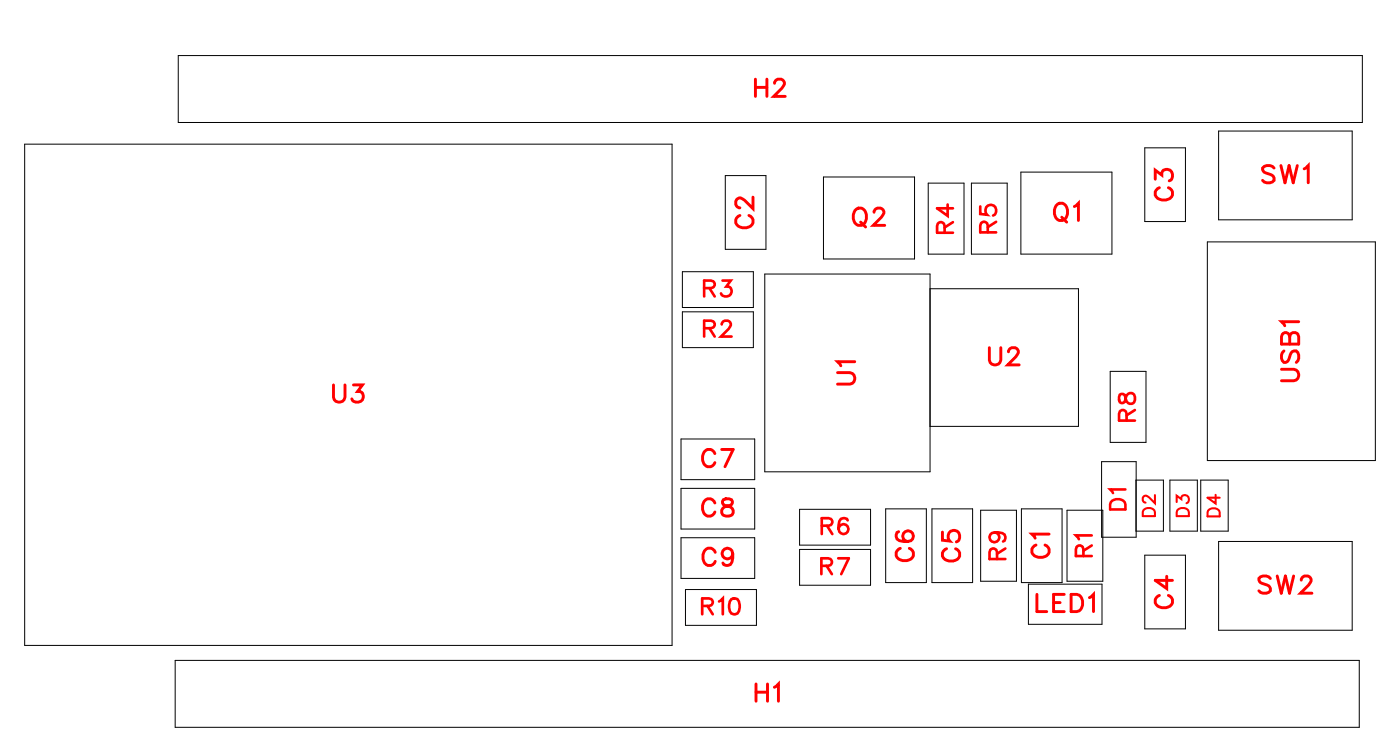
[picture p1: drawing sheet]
<svg xmlns="http://www.w3.org/2000/svg" width="58mm" height="31mm" viewBox="0 0 58 31" stroke-linecap="round" stroke-linejoin="round" font-family="sans-serif">
<g fill="none" stroke="#000" stroke-width=".04">
<path d="M1 5.9h26.7v20.7h-26.7zM7.3 2.3h48.8v2.7h-48.8zM28 18.1h3.1v1.6h-3.1zM28.1 11.2h2.9v1.5h-2.9zM28.1 12.8h2.9v1.5h-2.9zM29.9 7.2h1.6v3.1h-1.6zM31.5 11.3h6.8v8.1h-6.8zM33.9 7.3h3.8v3.4h-3.8zM38.2 7.5h1.5v3h-1.5zM38.3 11.9h6.1v5.6h-6.1M40 7.5h1.5v3h-1.5zM42 7.1h3.8v3.4h-3.8z"/>
<path d="M45.4 19h1.4v3.1h-1.4zM45.7 15.3h1.5v2.9h-1.5zM46.8 19.8h1.1v2.1h-1.1M47.1 6.1h1.7v3h-1.7zM48.2 19.8h1.1v2.1h-1.1zM49.4 19.8h1.2v2.1h-1.2zM49.7 10h6.9v9h-6.9zM50.2 5.4h5.5v3.6h-5.5zM7.2 27.2h48.8v2.7h-48.8zM28 20.1h3.1v1.7h-3.1zM28 22.1h3.1v1.7h-3.1zM28.2 24.3h2.9v1.4h-2.9z"/>
<path d="M32.9 21h2.9v1.4h-2.9zM32.9 22.6h2.9v1.5h-2.9zM36.5 20.9h1.6v3.1h-1.6zM38.4 20.9h1.6v3.1h-1.6zM40.4 21h1.5v2.9h-1.5zM42.1 20.9h1.6v3.1h-1.6zM42.3 24h3.1v1.7h-3.1zM43.9 21h1.5v2.9h-1.5zM47.1 22.8h1.7v3.1h-1.7zM50.2 22.3h5.5v3.6h-5.5z"/>
</g>
<g fill="none" stroke="#f00" stroke-width=".12">
<path d="M13.7 15.8v.5l.2 .3 .3-.1v-.7M14.6 15.8h.3l-.2 .3a.24 .24 0 0 1 .2 .4 .24 .24 0 0 1-.4-.1M29.4 18.7a.26 .26 0 0 0-.3-.2 .26 .26 0 0 0-.2 .3v.1a.26 .26 0 0 0 .2 .3 .26 .26 0 0 0 .3-.2M29.7 18.5h.5l-.3 .7M30.5 8.9a.26 .26 0 0 0-.2 .3 .26 .26 0 0 0 .3 .2h.1a.26 .26 0 0 0 .3-.2 .26 .26 0 0 0-.2-.3M31 8.1v.5l-.3-.4-.3-.1-.1 .2v.1l.2 .2M31.1 3.3v.7M31.1 3.6h.5M31.6 3.3v.7M31.9 3.4l.1-.1h.2l.1 .1-.1 .2-.3 .4h.4M34.5 15.3h.5l.2 .2-.1 .3h-.6M35.2 14.9h-.7l.1 .2"/>
<path d="M35.2 8.7l.1-.1a.33 .33 0 0 1 .4 .3 .33 .33 0 0 1-.4 .3l-.2-.2zM35.4 9.1l.2 .2M36 8.7l.1-.1h.2l.1 .1-.1 .2-.3 .4h.4M40.7 14.3v.5l.2 .2 .3-.1v-.6M41.5 14.5l.2-.2h.1l.1 .1-.1 .3-.3 .3h.5M43.5 8.5v-.1a.33 .33 0 0 1 .5 .3 .33 .33 0 0 1-.5 .3l-.1-.2zM43.7 8.9l.2 .2M44.2 8.5l.2-.1v.7M47.6 7.4v-.4l.2 .2a.24 .24 0 0 1 .4-.2 .24 .24 0 0 1-.1 .4M47.7 7.7a.26 .26 0 0 0-.1 .3 .26 .26 0 0 0 .2 .2h.2a.26 .26 0 0 0 .3-.2 .26 .26 0 0 0-.2-.3M52.5 6.9l-.2-.1-.3 .1 .1 .2 .4 .2v.1l-.2 .1-.3-.1M52.7 6.8l.2 .7 .2-.7 .1 .7 .2-.7"/>
<path d="M52.8 15.2h.5l.2 .2-.1 .2-.6 .1M52.9 14.4l-.1 .2 .1 .3 .1-.1 .3-.4h.1l.1 .2-.1 .3M53.1 13.9l-.1-.2h-.2v.5h.7v-.3l-.2-.2-.2 .1v.4M53.5 13.2h-.7l.1 .2M53.7 6.9l.2-.1v.7M29.4 20.7a.26 .26 0 0 0-.3-.2 .26 .26 0 0 0-.2 .3v.2a.26 .26 0 0 0 .2 .2 .26 .26 0 0 0 .3-.1M29.4 22.7a.26 .26 0 0 0-.2-.1 .26 .26 0 0 0-.3 .2v.2a.26 .26 0 0 0 .3 .3 .26 .26 0 0 0 .2-.2M29.8 20.6v.2l.3 .1 .1 .1a.24 .24 0 0 1-.2 .2 .24 .24 0 0 1-.3-.2l.5-.3-.1-.1zM30.2 22.8a.22 .22 0 0 1-.3 .2 .22 .22 0 0 1-.1-.4 .22 .22 0 0 1 .3 .1l.1 .1a.34 .34 0 0 1-.3 .5l-.1-.1M31.1 28.2v.7M31.1 28.5h.5M31.6 28.2v.7"/>
<path d="M31.9 28.3l.2-.1v.7M37 21.9h-.1a.35 .35 0 0 0 .3 .4 .35 .35 0 0 0 .4-.2 .22 .22 0 0 0-.2-.3 .22 .22 0 0 0-.2 .3 .22 .22 0 0 0 .2 .2M37.1 22.6a.26 .26 0 0 0-.2 .3 .26 .26 0 0 0 .3 .2h.1a.26 .26 0 0 0 .3-.2 .26 .26 0 0 0-.2-.3M38.8 21.9v.3l.3 .1a.25 .25 0 0 1 0-.4 .25 .25 0 0 1 .4 0 .25 .25 0 0 1-.1 .4M39 22.6a.26 .26 0 0 0-.2 .3 .26 .26 0 0 0 .3 .2h.1a.26 .26 0 0 0 .3-.2 .26 .26 0 0 0-.2-.3M42.7 22.4a.26 .26 0 0 0-.2 .3 .26 .26 0 0 0 .3 .2h.1a.26 .26 0 0 0 .3-.2 .26 .26 0 0 0-.2-.3M42.7 24.5v.7h.4M43.2 22h-.7l.1 .1M43.4 24.8h.2M43.8 24.5h-.4v.7h.4M44.1 24.5h.2a.38 .38 0 0 1 .3 .3 .38 .38 0 0 1-.3 .4h-.2zM44.9 24.6l.1-.1v.7"/>
<path d="M47.7 24.5a.26 .26 0 0 0-.1 .3 .26 .26 0 0 0 .2 .2h.2a.26 .26 0 0 0 .3-.2 .26 .26 0 0 0-.2-.3M48 23.7v.5l-.4-.3h.7M52.3 23.8l-.2-.1-.3 .1 .1 .2 .4 .1v.2l-.2 .1-.3-.1M52.6 23.7l.2 .7 .1-.7 .2 .7 .2-.7M53.6 23.9l.1-.2h.2l.1 .1-.1 .3-.4 .3h.5"/>
</g>
<g fill="none" stroke="#f00" stroke-width=".11">
<path d="M29 13.5h.4v-.2l-.4-.1v.7M29 11.9l.4-.1v-.2l-.4-.1v.7M29.2 13.5l.2 .4M29.2 11.9l.2 .3M29.7 13.4l.1-.2 .3 .1-.4 .6h.4M29.7 11.5h.4l-.2 .3a.22 .22 0 0 1 .2 .3 .22 .22 0 0 1-.4 0M38.9 9.6v-.4h-.3v.4h.6M39 8.4v.5l-.4-.3h.6M39.2 9.1l-.3 .3M40.4 8.5v.3h.2a.23 .23 0 0 1 0-.3 .23 .23 0 0 1 .4 0 .23 .23 0 0 1-.1 .4M40.7 9.6l-.1-.4h-.2v.4h.6M41 9.1l-.3 .2"/>
<path d="M46.1 16.2v.4h.1l.3-.4a.22 .22 0 0 1 .2 .2 .22 .22 0 0 1-.2 .2l-.1-.1-.1-.3zM46.4 17.3v-.4h-.3v.4h.6M46.7 16.9l-.3 .2M28.9 24.9h.4v-.2l-.4-.1v.7M29.1 24.9l.2 .4M29.6 24.8l.2-.2v.7M30.1 24.7a.32 .32 0 0 1 .4 .2 .32 .32 0 0 1-.2 .4l-.2-.1-.1-.3zM33.8 23.3h.4v-.3h-.4v.6M33.8 21.6h.4v-.2l-.4-.1v.7M34 23.3l.3 .3M34.1 21.6l.2 .4M34.5 23h.4l-.3 .6"/>
<path d="M34.9 21.4a.32 .32 0 0 0-.4 .2 .32 .32 0 0 0 .2 .4 .2 .2 0 0 0 .2-.2 .2 .2 0 0 0-.2-.2 .2 .2 0 0 0-.2 .2M41 21.9a.2 .2 0 0 1 .1 .3 .2 .2 0 0 1-.3 .1 .2 .2 0 0 1 0-.4h.2a.31 .31 0 0 1 .4 .3l-.1 .1M41.1 23l-.1-.4h-.2l-.1 .4h.7M41.4 22.6l-.3 .2M44.6 22.9v-.4h-.2l-.1 .4h.7M45 22h-.7l.1 .2M45 22.4l-.4 .3M45.8 20.6l.1-.1 .3 .1 .1 .4h-.6zM46.3 20.1h-.6l.1 .2"/>
</g>
<path d="M47.1 21a.28 .28 0 0 1 .5 .1v.1h-.5zM47.6 20.4v.3l-.4-.3-.1 .1 .1 .2M48.4 20.7v-.3l.2 .1a.17 .17 0 0 1 .3-.1 .17 .17 0 0 1 0 .3M48.5 21a.28 .28 0 0 1 .5 .1v.1h-.6zM49.7 21a.28 .28 0 0 1 .5 .1v.2h-.5zM50.1 20.4v.3l-.4-.2h.5" fill="none" stroke="#f00" stroke-width=".08"/>
<g font-size="1.2" fill="#fff">
<text x="31" y="4.3">H2</text>
<text x="31.3" y="9.4" transform="rotate(-90 31.3 9.4)">C2</text>
<text x="35.1" y="9.6">Q2</text>
<text x="43.4" y="9.4">Q1</text>
<text x="48.6" y="8.3" transform="rotate(-90 48.6 8.3)">C3</text>
<text x="51.9" y="7.8">SW1</text>
<text x="13.7" y="16.8">U3</text>
<text x="35.5" y="15.9" transform="rotate(-90 35.5 15.9)">U1</text>
<text x="40.7" y="15.3">U2</text>
<text x="53.8" y="15.7" transform="rotate(-90 53.8 15.7)">USB1</text>
<text x="28.9" y="19.5">C7</text>
<text x="28.9" y="21.5">C8</text>
<text x="28.9" y="23.6">C9</text>
<text x="37.9" y="23.1" transform="rotate(-90 37.9 23.1)">C6</text>
<text x="39.8" y="23.1" transform="rotate(-90 39.8 23.1)">C5</text>
<text x="43.5" y="23" transform="rotate(-90 43.5 23)">C1</text>
<text x="31.1" y="29.2">H1</text>
<text x="42.6" y="25.5">LED1</text>
<text x="48.6" y="25.1" transform="rotate(-90 48.6 25.1)">C4</text>
<text x="51.8" y="24.7">SW2</text>
</g>
<g font-size="1.1" fill="#fff">
<text x="39.5" y="9.6" transform="rotate(-90 39.5 9.6)">R4</text>
<text x="41.3" y="9.6" transform="rotate(-90 41.3 9.6)">R5</text>
<text x="28.9" y="14.1">R2</text>
<text x="28.9" y="12.5">R3</text>
<text x="47" y="17.4" transform="rotate(-90 47 17.4)">R8</text>
<text x="33.8" y="23.9">R7</text>
<text x="33.8" y="22.2">R6</text>
<text x="41.7" y="23.1" transform="rotate(-90 41.7 23.1)">R9</text>
<text x="45.2" y="22.9" transform="rotate(-90 45.2 22.9)">R1</text>
<text x="46.6" y="21" transform="rotate(-90 46.6 21)">D1</text>
<text x="28.9" y="25.6">R10</text>
</g>
<g font-size=".8" fill="#fff">
<text x="47.8" y="21.3" transform="rotate(-90 47.8 21.3)">D2</text>
<text x="49.2" y="21.3" transform="rotate(-90 49.2 21.3)">D3</text>
<text x="50.4" y="21.3" transform="rotate(-90 50.4 21.3)">D4</text>
</g>
</svg>
